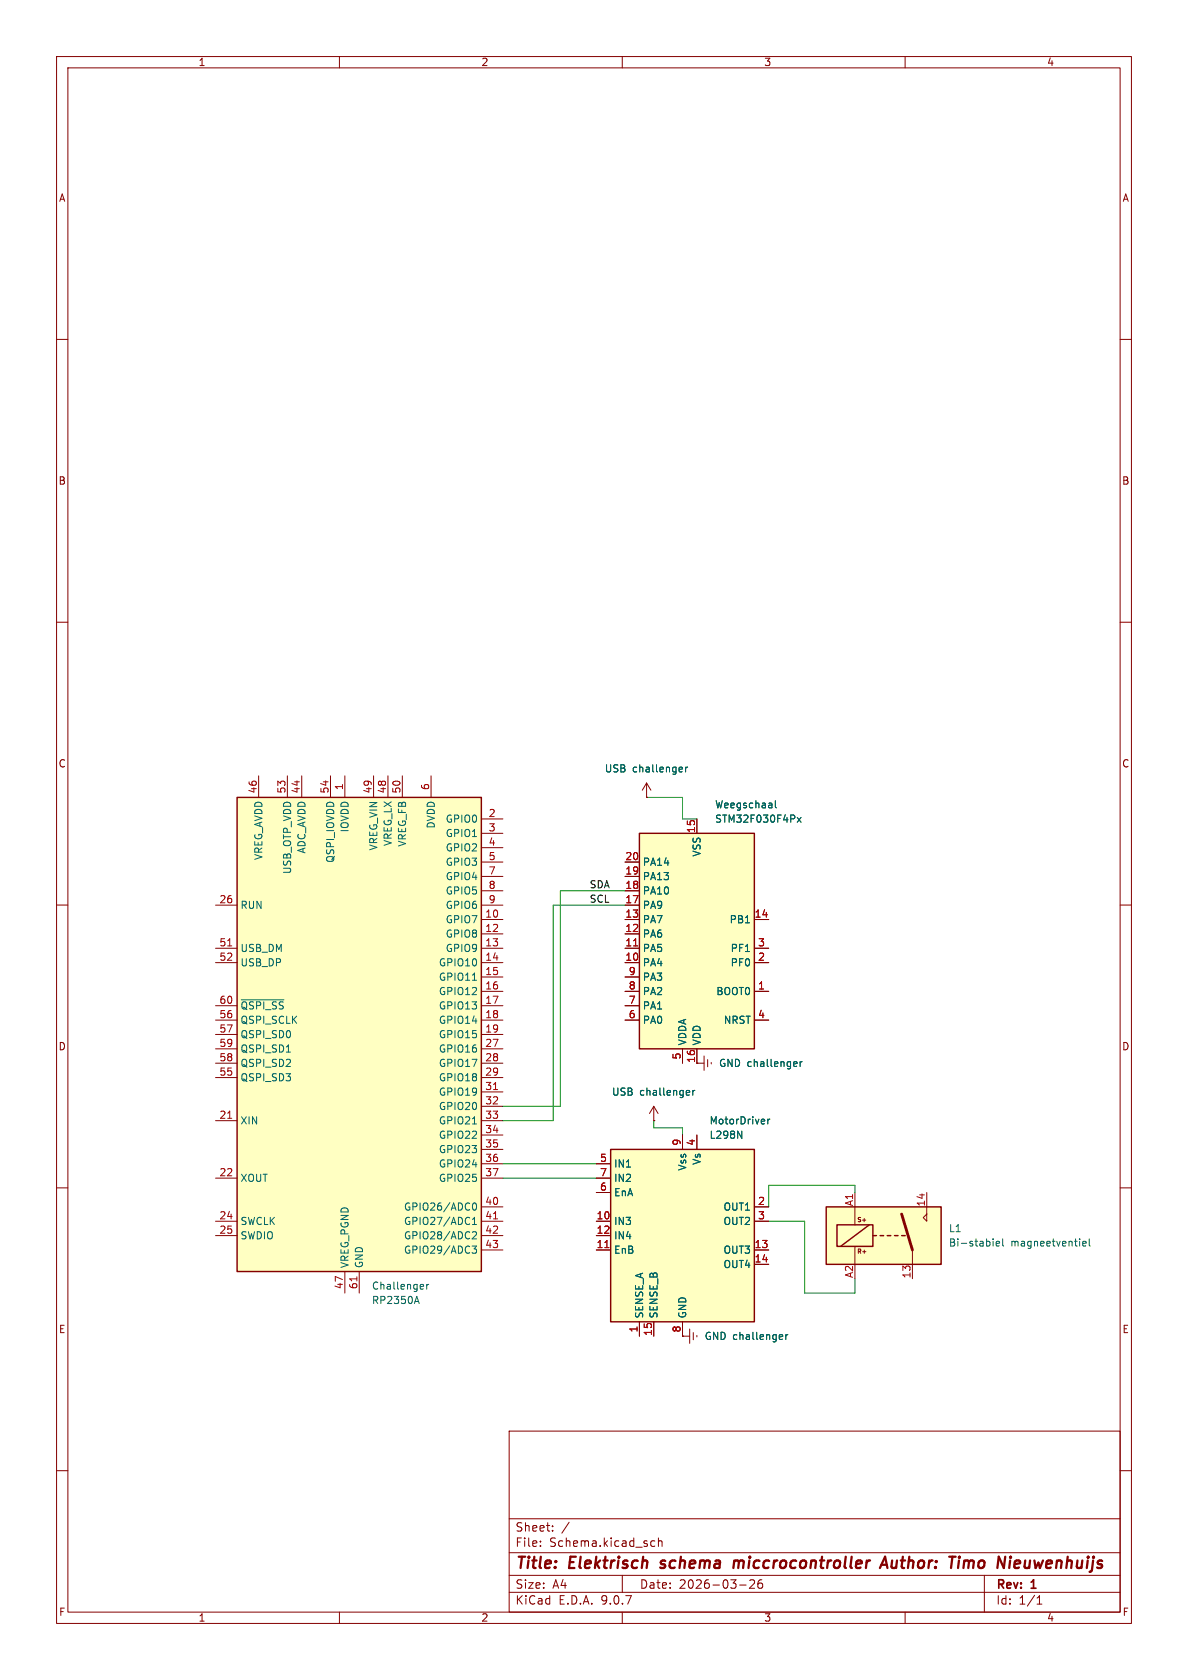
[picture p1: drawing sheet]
(kicad_sch
 (version 20250114)
 (generator "eeschema")
 (generator_version "9.0")
 (paper "A4" portrait)
 (title_block
  (title "Elektrisch schema miccrocontroller Author: Timo Nieuwenhuijs")
  (date "2026-03-26")
  (rev "1"))
 (lib_symbols
  (symbol "Driver_Motor:L298N" (exclude_from_sim no) (in_bom yes) (on_board yes)
   (property "Reference" "U" (at -10.16 16.51 0) (effects (font (size 1.27 1.27)) (justify right)))
   (property "Value" "L298N" (at 12.7 16.51 0) (effects (font (size 1.27 1.27)) (justify right)))
   (property "Footprint" "Package_TO_SOT_THT:TO-220-15_P2.54x5.08mm_StaggerOdd_Lead4.58mm_Vertical" (at 1.27 -16.51 0) (effects (font (size 1.27 1.27)) (justify left) (hide yes)))
   (property "Datasheet" "http://www.st.com/st-web-ui/static/active/en/resource/technical/document/datasheet/CD00000240.pdf" (at 3.81 6.35 0) (effects (font (size 1.27 1.27)) (hide yes)))
   (property "Description" "Dual full bridge motor driver, up to 46V, 4A, Multiwatt15-V" (at 0 0 0) (effects (font (size 1.27 1.27)) (hide yes)))
   (symbol "L298N_0_1"
    (rectangle (start -12.7 15.24) (end 12.7 -15.24) (stroke (width 0.254) (type default)) (fill (type background))))
   (symbol "L298N_1_1"
    (pin input line (at -15.24 12.7 0) (length 2.54) (name "IN1" (effects (font (size 1.27 1.27)))) (number "5" (effects (font (size 1.27 1.27)))))
    (pin input line (at -15.24 10.16 0) (length 2.54) (name "IN2" (effects (font (size 1.27 1.27)))) (number "7" (effects (font (size 1.27 1.27)))))
    (pin input line (at -15.24 7.62 0) (length 2.54) (name "EnA" (effects (font (size 1.27 1.27)))) (number "6" (effects (font (size 1.27 1.27)))))
    (pin input line (at -15.24 2.54 0) (length 2.54) (name "IN3" (effects (font (size 1.27 1.27)))) (number "10" (effects (font (size 1.27 1.27)))))
    (pin input line (at -15.24 0 0) (length 2.54) (name "IN4" (effects (font (size 1.27 1.27)))) (number "12" (effects (font (size 1.27 1.27)))))
    (pin input line (at -15.24 -2.54 0) (length 2.54) (name "EnB" (effects (font (size 1.27 1.27)))) (number "11" (effects (font (size 1.27 1.27)))))
    (pin input line (at -7.62 -17.78 90) (length 2.54) (name "SENSE_A" (effects (font (size 1.27 1.27)))) (number "1" (effects (font (size 1.27 1.27)))))
    (pin input line (at -5.08 -17.78 90) (length 2.54) (name "SENSE_B" (effects (font (size 1.27 1.27)))) (number "15" (effects (font (size 1.27 1.27)))))
    (pin power_in line (at 0 17.78 270) (length 2.54) (name "Vss" (effects (font (size 1.27 1.27)))) (number "9" (effects (font (size 1.27 1.27)))))
    (pin power_in line (at 0 -17.78 90) (length 2.54) (name "GND" (effects (font (size 1.27 1.27)))) (number "8" (effects (font (size 1.27 1.27)))))
    (pin power_in line (at 2.54 17.78 270) (length 2.54) (name "Vs" (effects (font (size 1.27 1.27)))) (number "4" (effects (font (size 1.27 1.27)))))
    (pin output line (at 15.24 5.08 180) (length 2.54) (name "OUT1" (effects (font (size 1.27 1.27)))) (number "2" (effects (font (size 1.27 1.27)))))
    (pin output line (at 15.24 2.54 180) (length 2.54) (name "OUT2" (effects (font (size 1.27 1.27)))) (number "3" (effects (font (size 1.27 1.27)))))
    (pin output line (at 15.24 -2.54 180) (length 2.54) (name "OUT3" (effects (font (size 1.27 1.27)))) (number "13" (effects (font (size 1.27 1.27)))))
    (pin output line (at 15.24 -5.08 180) (length 2.54) (name "OUT4" (effects (font (size 1.27 1.27)))) (number "14" (effects (font (size 1.27 1.27))))))
   (embedded_fonts no))
  (symbol "MCU_RaspberryPi:RP2350A" (exclude_from_sim no) (in_bom yes) (on_board yes)
   (property "Reference" "U" (at 17.526 47.244 0) (effects (font (size 1.27 1.27)) (justify left)))
   (property "Value" "RP2350A" (at 17.526 44.704 0) (effects (font (size 1.27 1.27)) (justify left)))
   (property "Footprint" "Package_DFN_QFN:QFN-60-1EP_7x7mm_P0.4mm_EP3.4x3.4mm" (at 0 0 0) (effects (font (size 1.27 1.27)) (hide yes)))
   (property "Datasheet" "https://datasheets.raspberrypi.com/rp2350/rp2350-datasheet.pdf" (at 0 0 0) (effects (font (size 1.27 1.27)) (hide yes)))
   (property "Description" "A microcontroller by Raspberry Pi, dual CPU architecture (ARM Cortex-M33 / RISC-V Hazard3), 150MHz, no flash, 520KB SRAM, 12 PIO state machines, VQFN-60" (at 0 0 0) (effects (font (size 1.27 1.27)) (hide yes)))
   (property private "KLC_S4.2_DVDD" "Not a standalone power converter; internal on-chip voltage regulator for digital core supply; DVDD is the digital core power supply, should be placed next to voltage regulator output." (at 0 -2.54 0) (show_name) (effects (font (size 1.27 1.27)) (hide yes)))
   (property private "KLC_S4.2_VREG_LX" "Should be placed next to DVDD." (at 0 -2.54 0) (show_name) (effects (font (size 1.27 1.27)) (hide yes)))
   (symbol "RP2350A_0_1"
    (rectangle (start -21.59 41.91) (end 21.59 -41.91) (stroke (width 0.254) (type default)) (fill (type background))))
   (symbol "RP2350A_1_0"
    (pin power_in line (at -17.78 45.72 270) (length 3.81) (name "VREG_AVDD" (effects (font (size 1.27 1.27)))) (number "46" (effects (font (size 1.27 1.27)))))
    (pin power_in line (at -12.7 45.72 270) (length 3.81) (name "USB_OTP_VDD" (effects (font (size 1.27 1.27)))) (number "53" (effects (font (size 1.27 1.27)))))
    (pin power_in line (at -5.08 45.72 270) (length 3.81) (name "QSPI_IOVDD" (effects (font (size 1.27 1.27)))) (number "54" (effects (font (size 1.27 1.27)))))
    (pin power_in line (at -2.54 -45.72 90) (length 3.81) (name "VREG_PGND" (effects (font (size 1.27 1.27)))) (number "47" (effects (font (size 1.27 1.27)))))
    (pin passive line (at 12.7 45.72 270) (length 3.81) (hide yes) (name "DVDD" (effects (font (size 1.27 1.27)))) (number "39" (effects (font (size 1.27 1.27)))))
    (pin power_in line (at 12.7 45.72 270) (length 3.81) (name "DVDD" (effects (font (size 1.27 1.27)))) (number "6" (effects (font (size 1.27 1.27))))))
   (symbol "RP2350A_1_1"
    (pin input line (at -25.4 22.86 0) (length 3.81) (name "RUN" (effects (font (size 1.27 1.27)))) (number "26" (effects (font (size 1.27 1.27)))))
    (pin bidirectional line (at -25.4 15.24 0) (length 3.81) (name "USB_DM" (effects (font (size 1.27 1.27)))) (number "51" (effects (font (size 1.27 1.27)))))
    (pin bidirectional line (at -25.4 12.7 0) (length 3.81) (name "USB_DP" (effects (font (size 1.27 1.27)))) (number "52" (effects (font (size 1.27 1.27)))))
    (pin output line (at -25.4 5.08 0) (length 3.81) (name "~{QSPI_SS}" (effects (font (size 1.27 1.27)))) (number "60" (effects (font (size 1.27 1.27)))))
    (pin output line (at -25.4 2.54 0) (length 3.81) (name "QSPI_SCLK" (effects (font (size 1.27 1.27)))) (number "56" (effects (font (size 1.27 1.27)))))
    (pin bidirectional line (at -25.4 0 0) (length 3.81) (name "QSPI_SD0" (effects (font (size 1.27 1.27)))) (number "57" (effects (font (size 1.27 1.27)))))
    (pin bidirectional line (at -25.4 -2.54 0) (length 3.81) (name "QSPI_SD1" (effects (font (size 1.27 1.27)))) (number "59" (effects (font (size 1.27 1.27)))))
    (pin bidirectional line (at -25.4 -5.08 0) (length 3.81) (name "QSPI_SD2" (effects (font (size 1.27 1.27)))) (number "58" (effects (font (size 1.27 1.27)))))
    (pin bidirectional line (at -25.4 -7.62 0) (length 3.81) (name "QSPI_SD3" (effects (font (size 1.27 1.27)))) (number "55" (effects (font (size 1.27 1.27)))))
    (pin input line (at -25.4 -15.24 0) (length 3.81) (name "XIN" (effects (font (size 1.27 1.27)))) (number "21" (effects (font (size 1.27 1.27)))))
    (pin output line (at -25.4 -25.4 0) (length 3.81) (name "XOUT" (effects (font (size 1.27 1.27)))) (number "22" (effects (font (size 1.27 1.27)))))
    (pin input line (at -25.4 -33.02 0) (length 3.81) (name "SWCLK" (effects (font (size 1.27 1.27)))) (number "24" (effects (font (size 1.27 1.27)))))
    (pin bidirectional line (at -25.4 -35.56 0) (length 3.81) (name "SWDIO" (effects (font (size 1.27 1.27)))) (number "25" (effects (font (size 1.27 1.27)))))
    (pin power_in line (at -10.16 45.72 270) (length 3.81) (name "ADC_AVDD" (effects (font (size 1.27 1.27)))) (number "44" (effects (font (size 1.27 1.27)))))
    (pin power_in line (at -2.54 45.72 270) (length 3.81) (name "IOVDD" (effects (font (size 1.27 1.27)))) (number "1" (effects (font (size 1.27 1.27)))))
    (pin passive line (at -2.54 45.72 270) (length 3.81) (hide yes) (name "IOVDD" (effects (font (size 1.27 1.27)))) (number "11" (effects (font (size 1.27 1.27)))))
    (pin passive line (at -2.54 45.72 270) (length 3.81) (hide yes) (name "IOVDD" (effects (font (size 1.27 1.27)))) (number "20" (effects (font (size 1.27 1.27)))))
    (pin passive line (at -2.54 45.72 270) (length 3.81) (hide yes) (name "IOVDD" (effects (font (size 1.27 1.27)))) (number "30" (effects (font (size 1.27 1.27)))))
    (pin passive line (at -2.54 45.72 270) (length 3.81) (hide yes) (name "IOVDD" (effects (font (size 1.27 1.27)))) (number "38" (effects (font (size 1.27 1.27)))))
    (pin passive line (at -2.54 45.72 270) (length 3.81) (hide yes) (name "IOVDD" (effects (font (size 1.27 1.27)))) (number "45" (effects (font (size 1.27 1.27)))))
    (pin power_in line (at 0 -45.72 90) (length 3.81) (name "GND" (effects (font (size 1.27 1.27)))) (number "61" (effects (font (size 1.27 1.27)))))
    (pin power_in line (at 2.54 45.72 270) (length 3.81) (name "VREG_VIN" (effects (font (size 1.27 1.27)))) (number "49" (effects (font (size 1.27 1.27)))))
    (pin power_out line (at 5.08 45.72 270) (length 3.81) (name "VREG_LX" (effects (font (size 1.27 1.27)))) (number "48" (effects (font (size 1.27 1.27)))))
    (pin passive line (at 7.62 45.72 270) (length 3.81) (name "VREG_FB" (effects (font (size 1.27 1.27)))) (number "50" (effects (font (size 1.27 1.27)))))
    (pin passive line (at 12.7 45.72 270) (length 3.81) (hide yes) (name "DVDD" (effects (font (size 1.27 1.27)))) (number "23" (effects (font (size 1.27 1.27)))))
    (pin bidirectional line (at 25.4 38.1 180) (length 3.81) (name "GPIO0" (effects (font (size 1.27 1.27)))) (number "2" (effects (font (size 1.27 1.27)))))
    (pin bidirectional line (at 25.4 35.56 180) (length 3.81) (name "GPIO1" (effects (font (size 1.27 1.27)))) (number "3" (effects (font (size 1.27 1.27)))))
    (pin bidirectional line (at 25.4 33.02 180) (length 3.81) (name "GPIO2" (effects (font (size 1.27 1.27)))) (number "4" (effects (font (size 1.27 1.27)))))
    (pin bidirectional line (at 25.4 30.48 180) (length 3.81) (name "GPIO3" (effects (font (size 1.27 1.27)))) (number "5" (effects (font (size 1.27 1.27)))))
    (pin bidirectional line (at 25.4 27.94 180) (length 3.81) (name "GPIO4" (effects (font (size 1.27 1.27)))) (number "7" (effects (font (size 1.27 1.27)))))
    (pin bidirectional line (at 25.4 25.4 180) (length 3.81) (name "GPIO5" (effects (font (size 1.27 1.27)))) (number "8" (effects (font (size 1.27 1.27)))))
    (pin bidirectional line (at 25.4 22.86 180) (length 3.81) (name "GPIO6" (effects (font (size 1.27 1.27)))) (number "9" (effects (font (size 1.27 1.27)))))
    (pin bidirectional line (at 25.4 20.32 180) (length 3.81) (name "GPIO7" (effects (font (size 1.27 1.27)))) (number "10" (effects (font (size 1.27 1.27)))))
    (pin bidirectional line (at 25.4 17.78 180) (length 3.81) (name "GPIO8" (effects (font (size 1.27 1.27)))) (number "12" (effects (font (size 1.27 1.27)))))
    (pin bidirectional line (at 25.4 15.24 180) (length 3.81) (name "GPIO9" (effects (font (size 1.27 1.27)))) (number "13" (effects (font (size 1.27 1.27)))))
    (pin bidirectional line (at 25.4 12.7 180) (length 3.81) (name "GPIO10" (effects (font (size 1.27 1.27)))) (number "14" (effects (font (size 1.27 1.27)))))
    (pin bidirectional line (at 25.4 10.16 180) (length 3.81) (name "GPIO11" (effects (font (size 1.27 1.27)))) (number "15" (effects (font (size 1.27 1.27)))))
    (pin bidirectional line (at 25.4 7.62 180) (length 3.81) (name "GPIO12" (effects (font (size 1.27 1.27)))) (number "16" (effects (font (size 1.27 1.27)))))
    (pin bidirectional line (at 25.4 5.08 180) (length 3.81) (name "GPIO13" (effects (font (size 1.27 1.27)))) (number "17" (effects (font (size 1.27 1.27)))))
    (pin bidirectional line (at 25.4 2.54 180) (length 3.81) (name "GPIO14" (effects (font (size 1.27 1.27)))) (number "18" (effects (font (size 1.27 1.27)))))
    (pin bidirectional line (at 25.4 0 180) (length 3.81) (name "GPIO15" (effects (font (size 1.27 1.27)))) (number "19" (effects (font (size 1.27 1.27)))))
    (pin bidirectional line (at 25.4 -2.54 180) (length 3.81) (name "GPIO16" (effects (font (size 1.27 1.27)))) (number "27" (effects (font (size 1.27 1.27)))))
    (pin bidirectional line (at 25.4 -5.08 180) (length 3.81) (name "GPIO17" (effects (font (size 1.27 1.27)))) (number "28" (effects (font (size 1.27 1.27)))))
    (pin bidirectional line (at 25.4 -7.62 180) (length 3.81) (name "GPIO18" (effects (font (size 1.27 1.27)))) (number "29" (effects (font (size 1.27 1.27)))))
    (pin bidirectional line (at 25.4 -10.16 180) (length 3.81) (name "GPIO19" (effects (font (size 1.27 1.27)))) (number "31" (effects (font (size 1.27 1.27)))))
    (pin bidirectional line (at 25.4 -12.7 180) (length 3.81) (name "GPIO20" (effects (font (size 1.27 1.27)))) (number "32" (effects (font (size 1.27 1.27)))))
    (pin bidirectional line (at 25.4 -15.24 180) (length 3.81) (name "GPIO21" (effects (font (size 1.27 1.27)))) (number "33" (effects (font (size 1.27 1.27)))))
    (pin bidirectional line (at 25.4 -17.78 180) (length 3.81) (name "GPIO22" (effects (font (size 1.27 1.27)))) (number "34" (effects (font (size 1.27 1.27)))))
    (pin bidirectional line (at 25.4 -20.32 180) (length 3.81) (name "GPIO23" (effects (font (size 1.27 1.27)))) (number "35" (effects (font (size 1.27 1.27)))))
    (pin bidirectional line (at 25.4 -22.86 180) (length 3.81) (name "GPIO24" (effects (font (size 1.27 1.27)))) (number "36" (effects (font (size 1.27 1.27)))))
    (pin bidirectional line (at 25.4 -25.4 180) (length 3.81) (name "GPIO25" (effects (font (size 1.27 1.27)))) (number "37" (effects (font (size 1.27 1.27)))))
    (pin bidirectional line (at 25.4 -30.48 180) (length 3.81) (name "GPIO26/ADC0" (effects (font (size 1.27 1.27)))) (number "40" (effects (font (size 1.27 1.27)))))
    (pin bidirectional line (at 25.4 -33.02 180) (length 3.81) (name "GPIO27/ADC1" (effects (font (size 1.27 1.27)))) (number "41" (effects (font (size 1.27 1.27)))))
    (pin bidirectional line (at 25.4 -35.56 180) (length 3.81) (name "GPIO28/ADC2" (effects (font (size 1.27 1.27)))) (number "42" (effects (font (size 1.27 1.27)))))
    (pin bidirectional line (at 25.4 -38.1 180) (length 3.81) (name "GPIO29/ADC3" (effects (font (size 1.27 1.27)))) (number "43" (effects (font (size 1.27 1.27))))))
   (embedded_fonts no))
  (symbol "MCU_ST_STM32F0:STM32F030F4Px" (exclude_from_sim no) (in_bom yes) (on_board yes)
   (property "Reference" "U" (at -10.16 21.59 0) (effects (font (size 1.27 1.27)) (justify left)))
   (property "Value" "STM32F030F4Px" (at 5.08 21.59 0) (effects (font (size 1.27 1.27)) (justify left)))
   (property "Footprint" "Package_SO:TSSOP-20_4.4x6.5mm_P0.65mm" (at -10.16 -17.78 0) (effects (font (size 1.27 1.27)) (justify right) (hide yes)))
   (property "Datasheet" "https://www.st.com/resource/en/datasheet/stm32f030f4.pdf" (at 0 0 0) (effects (font (size 1.27 1.27)) (hide yes)))
   (property "Description" "STMicroelectronics Arm Cortex-M0 MCU, 16KB flash, 4KB RAM, 48 MHz, 2.4-3.6V, 15 GPIO, TSSOP20" (at 0 0 0) (effects (font (size 1.27 1.27)) (hide yes)))
   (symbol "STM32F030F4Px_0_1"
    (rectangle (start -10.16 -17.78) (end 10.16 20.32) (stroke (width 0.254) (type default)) (fill (type background))))
   (symbol "STM32F030F4Px_1_1"
    (pin input line (at -12.7 15.24 0) (length 2.54) (name "NRST" (effects (font (size 1.27 1.27)))) (number "4" (effects (font (size 1.27 1.27)))))
    (pin input line (at -12.7 10.16 0) (length 2.54) (name "BOOT0" (effects (font (size 1.27 1.27)))) (number "1" (effects (font (size 1.27 1.27)))))
    (pin bidirectional line (at -12.7 5.08 0) (length 2.54) (name "PF0" (effects (font (size 1.27 1.27)))) (number "2" (effects (font (size 1.27 1.27))))
    (alternate "RCC_OSC_IN" bidirectional line))
    (pin bidirectional line (at -12.7 2.54 0) (length 2.54) (name "PF1" (effects (font (size 1.27 1.27)))) (number "3" (effects (font (size 1.27 1.27))))
    (alternate "RCC_OSC_OUT" bidirectional line))
    (pin bidirectional line (at -12.7 -2.54 0) (length 2.54) (name "PB1" (effects (font (size 1.27 1.27)))) (number "14" (effects (font (size 1.27 1.27))))
    (alternate "ADC_IN9" bidirectional line)
    (alternate "TIM14_CH1" bidirectional line)
    (alternate "TIM1_CH3N" bidirectional line)
    (alternate "TIM3_CH4" bidirectional line))
    (pin power_in line (at 0 22.86 270) (length 2.54) (name "VDD" (effects (font (size 1.27 1.27)))) (number "16" (effects (font (size 1.27 1.27)))))
    (pin power_in line (at 0 -20.32 90) (length 2.54) (name "VSS" (effects (font (size 1.27 1.27)))) (number "15" (effects (font (size 1.27 1.27)))))
    (pin power_in line (at 2.54 22.86 270) (length 2.54) (name "VDDA" (effects (font (size 1.27 1.27)))) (number "5" (effects (font (size 1.27 1.27)))))
    (pin bidirectional line (at 12.7 15.24 180) (length 2.54) (name "PA0" (effects (font (size 1.27 1.27)))) (number "6" (effects (font (size 1.27 1.27))))
    (alternate "ADC_IN0" bidirectional line)
    (alternate "RTC_TAMP2" bidirectional line)
    (alternate "SYS_WKUP1" bidirectional line)
    (alternate "USART1_CTS" bidirectional line))
    (pin bidirectional line (at 12.7 12.7 180) (length 2.54) (name "PA1" (effects (font (size 1.27 1.27)))) (number "7" (effects (font (size 1.27 1.27))))
    (alternate "ADC_IN1" bidirectional line)
    (alternate "USART1_DE" bidirectional line)
    (alternate "USART1_RTS" bidirectional line))
    (pin bidirectional line (at 12.7 10.16 180) (length 2.54) (name "PA2" (effects (font (size 1.27 1.27)))) (number "8" (effects (font (size 1.27 1.27))))
    (alternate "ADC_IN2" bidirectional line)
    (alternate "USART1_TX" bidirectional line))
    (pin bidirectional line (at 12.7 7.62 180) (length 2.54) (name "PA3" (effects (font (size 1.27 1.27)))) (number "9" (effects (font (size 1.27 1.27))))
    (alternate "ADC_IN3" bidirectional line)
    (alternate "USART1_RX" bidirectional line))
    (pin bidirectional line (at 12.7 5.08 180) (length 2.54) (name "PA4" (effects (font (size 1.27 1.27)))) (number "10" (effects (font (size 1.27 1.27))))
    (alternate "ADC_IN4" bidirectional line)
    (alternate "SPI1_NSS" bidirectional line)
    (alternate "TIM14_CH1" bidirectional line)
    (alternate "USART1_CK" bidirectional line))
    (pin bidirectional line (at 12.7 2.54 180) (length 2.54) (name "PA5" (effects (font (size 1.27 1.27)))) (number "11" (effects (font (size 1.27 1.27))))
    (alternate "ADC_IN5" bidirectional line)
    (alternate "SPI1_SCK" bidirectional line))
    (pin bidirectional line (at 12.7 0 180) (length 2.54) (name "PA6" (effects (font (size 1.27 1.27)))) (number "12" (effects (font (size 1.27 1.27))))
    (alternate "ADC_IN6" bidirectional line)
    (alternate "SPI1_MISO" bidirectional line)
    (alternate "TIM16_CH1" bidirectional line)
    (alternate "TIM1_BKIN" bidirectional line)
    (alternate "TIM3_CH1" bidirectional line))
    (pin bidirectional line (at 12.7 -2.54 180) (length 2.54) (name "PA7" (effects (font (size 1.27 1.27)))) (number "13" (effects (font (size 1.27 1.27))))
    (alternate "ADC_IN7" bidirectional line)
    (alternate "SPI1_MOSI" bidirectional line)
    (alternate "TIM14_CH1" bidirectional line)
    (alternate "TIM17_CH1" bidirectional line)
    (alternate "TIM1_CH1N" bidirectional line)
    (alternate "TIM3_CH2" bidirectional line))
    (pin bidirectional line (at 12.7 -5.08 180) (length 2.54) (name "PA9" (effects (font (size 1.27 1.27)))) (number "17" (effects (font (size 1.27 1.27))))
    (alternate "I2C1_SCL" bidirectional line)
    (alternate "TIM1_CH2" bidirectional line)
    (alternate "USART1_TX" bidirectional line))
    (pin bidirectional line (at 12.7 -7.62 180) (length 2.54) (name "PA10" (effects (font (size 1.27 1.27)))) (number "18" (effects (font (size 1.27 1.27))))
    (alternate "I2C1_SDA" bidirectional line)
    (alternate "TIM17_BKIN" bidirectional line)
    (alternate "TIM1_CH3" bidirectional line)
    (alternate "USART1_RX" bidirectional line))
    (pin bidirectional line (at 12.7 -10.16 180) (length 2.54) (name "PA13" (effects (font (size 1.27 1.27)))) (number "19" (effects (font (size 1.27 1.27))))
    (alternate "IR_OUT" bidirectional line)
    (alternate "SYS_SWDIO" bidirectional line))
    (pin bidirectional line (at 12.7 -12.7 180) (length 2.54) (name "PA14" (effects (font (size 1.27 1.27)))) (number "20" (effects (font (size 1.27 1.27))))
    (alternate "SYS_SWCLK" bidirectional line)
    (alternate "USART1_TX" bidirectional line)))
   (embedded_fonts no))
  (symbol "Relay:Relay_SPST_Latching_1coil" (exclude_from_sim no) (in_bom yes) (on_board yes)
   (property "Reference" "K" (at 12.065 3.81 0) (effects (font (size 1.27 1.27))))
   (property "Value" "Relay_SPST_Latching_1coil" (at 11.43 1.27 0) (effects (font (size 1.27 1.27)) (justify left)))
   (property "Footprint" "" (at 33.655 -1.27 0) (effects (font (size 1.27 1.27)) (hide yes)))
   (property "Datasheet" "~" (at 0 0 0) (effects (font (size 1.27 1.27)) (justify left) (hide yes)))
   (property "Description" "Relay SPST, bistable, single-coil, EN50005" (at 0 0 0) (effects (font (size 1.27 1.27)) (hide yes)))
   (symbol "Relay_SPST_Latching_1coil_1_1"
    (rectangle (start -10.16 5.08) (end 10.16 -5.08) (stroke (width 0.254) (type default)) (fill (type background)))
    (rectangle (start -8.255 1.905) (end -1.905 -1.905) (stroke (width 0.254) (type default)) (fill (type none)))
    (polyline (pts (xy -7.62 -1.905) (xy -2.54 1.905)) (stroke (width 0.254) (type default)) (fill (type none)))
    (polyline (pts (xy -5.08 5.08) (xy -5.08 1.905)) (stroke (width 0) (type default)) (fill (type none)))
    (polyline (pts (xy -5.08 -5.08) (xy -5.08 -1.905)) (stroke (width 0) (type default)) (fill (type none)))
    (polyline (pts (xy -1.905 0) (xy -1.27 0)) (stroke (width 0.254) (type default)) (fill (type none)))
    (polyline (pts (xy -0.635 0) (xy 0 0)) (stroke (width 0.254) (type default)) (fill (type none)))
    (polyline (pts (xy 0.635 0) (xy 1.27 0)) (stroke (width 0.254) (type default)) (fill (type none)))
    (polyline (pts (xy 1.905 0) (xy 2.54 0)) (stroke (width 0.254) (type default)) (fill (type none)))
    (polyline (pts (xy 3.175 0) (xy 3.81 0)) (stroke (width 0.254) (type default)) (fill (type none)))
    (polyline (pts (xy 5.08 -2.54) (xy 3.175 3.81)) (stroke (width 0.508) (type default)) (fill (type none)))
    (polyline (pts (xy 5.08 -2.54) (xy 5.08 -5.08)) (stroke (width 0) (type default)) (fill (type none)))
    (polyline (pts (xy 7.62 3.81) (xy 7.62 5.08)) (stroke (width 0) (type default)) (fill (type none)))
    (polyline (pts (xy 7.62 3.81) (xy 7.62 2.54) (xy 6.985 3.175) (xy 7.62 3.81)) (stroke (width 0) (type default)) (fill (type none)))
    (text "S+" (at -3.81 2.794 0) (effects (font (size 0.762 0.762))))
    (text "R+" (at -3.81 -2.794 0) (effects (font (size 0.762 0.762))))
    (pin passive line (at -5.08 7.62 270) (length 2.54) (name "~" (effects (font (size 1.27 1.27)))) (number "A1" (effects (font (size 1.27 1.27)))))
    (pin passive line (at -5.08 -7.62 90) (length 2.54) (name "~" (effects (font (size 1.27 1.27)))) (number "A2" (effects (font (size 1.27 1.27)))))
    (pin passive line (at 5.08 -7.62 90) (length 2.54) (name "~" (effects (font (size 1.27 1.27)))) (number "13" (effects (font (size 1.27 1.27)))))
    (pin passive line (at 7.62 7.62 270) (length 2.54) (name "~" (effects (font (size 1.27 1.27)))) (number "14" (effects (font (size 1.27 1.27))))))
   (embedded_fonts no))
  (symbol "power:+5V"
   (power)
   (pin_numbers (hide yes))
   (pin_names
    (offset 0) (hide yes)) (exclude_from_sim no) (in_bom yes) (on_board yes)
   (property "Reference" "#PWR" (at 0 -3.81 0) (effects (font (size 1.27 1.27)) (hide yes)))
   (property "Value" "+5V" (at 0 3.556 0) (effects (font (size 1.27 1.27))))
   (property "Footprint" "" (at 0 0 0) (effects (font (size 1.27 1.27)) (hide yes)))
   (property "Datasheet" "" (at 0 0 0) (effects (font (size 1.27 1.27)) (hide yes)))
   (property "Description" "Power symbol creates a global label with name \"+5V\"" (at 0 0 0) (effects (font (size 1.27 1.27)) (hide yes)))
   (symbol "+5V_0_1"
    (polyline (pts (xy -0.762 1.27) (xy 0 2.54)) (stroke (width 0) (type default)) (fill (type none)))
    (polyline (pts (xy 0 2.54) (xy 0.762 1.27)) (stroke (width 0) (type default)) (fill (type none)))
    (polyline (pts (xy 0 0) (xy 0 2.54)) (stroke (width 0) (type default)) (fill (type none))))
   (symbol "+5V_1_1"
    (pin power_in line (at 0 0 90) (length 0) (name "~" (effects (font (size 1.27 1.27)))) (number "1" (effects (font (size 1.27 1.27))))))
   (embedded_fonts no))
  (symbol "power:Earth"
   (power)
   (pin_numbers (hide yes))
   (pin_names
    (offset 0) (hide yes)) (exclude_from_sim no) (in_bom yes) (on_board yes)
   (property "Reference" "#PWR" (at 0 -6.35 0) (effects (font (size 1.27 1.27)) (hide yes)))
   (property "Value" "Earth" (at 0 -3.81 0) (effects (font (size 1.27 1.27))))
   (property "Footprint" "" (at 0 0 0) (effects (font (size 1.27 1.27)) (hide yes)))
   (property "Datasheet" "~" (at 0 0 0) (effects (font (size 1.27 1.27)) (hide yes)))
   (property "Description" "Power symbol creates a global label with name \"Earth\"" (at 0 0 0) (effects (font (size 1.27 1.27)) (hide yes)))
   (symbol "Earth_0_1"
    (polyline (pts (xy -0.635 -1.905) (xy 0.635 -1.905)) (stroke (width 0) (type default)) (fill (type none)))
    (polyline (pts (xy -0.127 -2.54) (xy 0.127 -2.54)) (stroke (width 0) (type default)) (fill (type none)))
    (polyline (pts (xy 0 -1.27) (xy 0 0)) (stroke (width 0) (type default)) (fill (type none)))
    (polyline (pts (xy 1.27 -1.27) (xy -1.27 -1.27)) (stroke (width 0) (type default)) (fill (type none))))
   (symbol "Earth_1_1"
    (pin power_in line (at 0 0 270) (length 0) (name "~" (effects (font (size 1.27 1.27)))) (number "1" (effects (font (size 1.27 1.27))))))
   (embedded_fonts no)))
 (wire
  (pts (xy 115.57 199.39) (xy 120.65 199.39))
  (stroke (width 0) (type default)))
 (wire
  (pts (xy 99.06 157.48) (xy 99.06 195.58))
  (stroke (width 0) (type default)))
 (wire
  (pts (xy 151.13 228.6) (xy 151.13 226.06))
  (stroke (width 0) (type default)))
 (wire
  (pts (xy 151.13 209.55) (xy 151.13 210.82))
  (stroke (width 0) (type default)))
 (wire
  (pts (xy 120.65 140.97) (xy 120.65 144.78))
  (stroke (width 0) (type default)))
 (wire
  (pts (xy 110.49 160.02) (xy 97.79 160.02))
  (stroke (width 0) (type default)))
 (wire
  (pts (xy 142.24 228.6) (xy 151.13 228.6))
  (stroke (width 0) (type default)))
 (wire
  (pts (xy 114.3 140.97) (xy 120.65 140.97))
  (stroke (width 0) (type default)))
 (wire
  (pts (xy 120.65 199.39) (xy 120.65 200.66))
  (stroke (width 0) (type default)))
 (wire
  (pts (xy 88.9 205.74) (xy 105.41 205.74))
  (stroke (width 0) (type default)))
 (wire
  (pts (xy 99.06 157.48) (xy 110.49 157.48))
  (stroke (width 0) (type default)))
 (wire
  (pts (xy 88.9 195.58) (xy 99.06 195.58))
  (stroke (width 0) (type default)))
 (wire
  (pts (xy 135.89 213.36) (xy 135.89 209.55))
  (stroke (width 0) (type default)))
 (wire
  (pts (xy 97.79 160.02) (xy 97.79 198.12))
  (stroke (width 0) (type default)))
 (wire
  (pts (xy 97.79 198.12) (xy 88.9 198.12))
  (stroke (width 0) (type default)))
 (wire
  (pts (xy 135.89 209.55) (xy 151.13 209.55))
  (stroke (width 0) (type default)))
 (wire
  (pts (xy 142.24 215.9) (xy 142.24 228.6))
  (stroke (width 0) (type default)))
 (wire
  (pts (xy 88.9 208.28) (xy 105.41 208.28))
  (stroke (width 0) (type default)))
 (wire
  (pts (xy 115.57 198.12) (xy 115.57 199.39))
  (stroke (width 0) (type default)))
 (wire
  (pts (xy 120.65 144.78) (xy 123.19 144.78))
  (stroke (width 0) (type default)))
 (wire
  (pts (xy 135.89 215.9) (xy 142.24 215.9))
  (stroke (width 0) (type default)))
 (label "SDA"
  (at 104.14 157.48 0)
  (effects (font (size 1.27 1.27)) (justify left bottom)))
 (label "SCL"
  (at 104.14 160.02 0)
  (effects (font (size 1.27 1.27)) (justify left bottom)))
 (symbol
  (lib_id "MCU_RaspberryPi:RP2350A")
  (at 63.5 182.88 0)
  (unit 1)
  (exclude_from_sim no)
  (in_bom yes)
  (on_board yes)
  (dnp no)
  (fields_autoplaced yes)
  (property "Reference" "Challenger" (at 65.6433 227.33 0) (effects (font (size 1.27 1.27)) (justify left)))
  (property "Value" "RP2350A" (at 65.6433 229.87 0) (effects (font (size 1.27 1.27)) (justify left)))
  (property "Footprint" "Package_DFN_QFN:QFN-60-1EP_7x7mm_P0.4mm_EP3.4x3.4mm" (at 63.5 182.88 0) (effects (font (size 1.27 1.27)) (hide yes)))
  (property "Datasheet" "https://datasheets.raspberrypi.com/rp2350/rp2350-datasheet.pdf" (at 63.5 182.88 0) (effects (font (size 1.27 1.27)) (hide yes)))
  (property "Description" "A microcontroller by Raspberry Pi, dual CPU architecture (ARM Cortex-M33 / RISC-V Hazard3), 150MHz, no flash, 520KB SRAM, 12 PIO state machines, VQFN-60" (at 63.5 182.88 0) (effects (font (size 1.27 1.27)) (hide yes)))
  (property private "KLC_S4.2_DVDD" "Not a standalone power converter; internal on-chip voltage regulator for digital core supply; DVDD is the digital core power supply, should be placed next to voltage regulator output." (at 63.5 185.42 0) (show_name yes) (effects (font (size 1.27 1.27)) (hide yes)))
  (property private "KLC_S4.2_VREG_LX" "Should be placed next to DVDD." (at 63.5 185.42 0) (show_name yes) (effects (font (size 1.27 1.27)) (hide yes)))
  (pin "46")
  (pin "60")
  (pin "25")
  (pin "47")
  (pin "51")
  (pin "56")
  (pin "57")
  (pin "55")
  (pin "52")
  (pin "24")
  (pin "2")
  (pin "54")
  (pin "39")
  (pin "58")
  (pin "6")
  (pin "26")
  (pin "53")
  (pin "59")
  (pin "21")
  (pin "22")
  (pin "44")
  (pin "1")
  (pin "11")
  (pin "20")
  (pin "30")
  (pin "45")
  (pin "61")
  (pin "49")
  (pin "38")
  (pin "48")
  (pin "50")
  (pin "23")
  (pin "15")
  (pin "36")
  (pin "27")
  (pin "12")
  (pin "8")
  (pin "17")
  (pin "16")
  (pin "19")
  (pin "3")
  (pin "5")
  (pin "7")
  (pin "29")
  (pin "32")
  (pin "4")
  (pin "33")
  (pin "31")
  (pin "9")
  (pin "14")
  (pin "13")
  (pin "18")
  (pin "34")
  (pin "10")
  (pin "28")
  (pin "35")
  (pin "41")
  (pin "43")
  (pin "37")
  (pin "40")
  (pin "42"))
 (symbol
  (lib_id "Relay:Relay_SPST_Latching_1coil")
  (at 156.21 218.44 0)
  (unit 1)
  (exclude_from_sim no)
  (in_bom yes)
  (on_board yes)
  (dnp no)
  (fields_autoplaced yes)
  (property "Reference" "L1" (at 167.64 217.1699 0) (effects (font (size 1.27 1.27)) (justify left)))
  (property "Value" "Bi-stabiel magneetventiel" (at 167.64 219.7099 0) (effects (font (size 1.27 1.27)) (justify left)))
  (property "Footprint" "" (at 189.865 219.71 0) (effects (font (size 1.27 1.27)) (hide yes)))
  (property "Datasheet" "~" (at 156.21 218.44 0) (effects (font (size 1.27 1.27)) (justify left) (hide yes)))
  (property "Description" "Relay SPST, bistable, single-coil, EN50005" (at 156.21 218.44 0) (effects (font (size 1.27 1.27)) (hide yes)))
  (pin "A2")
  (pin "A1")
  (pin "14")
  (pin "13"))
 (symbol
  (lib_id "power:+5V")
  (at 115.57 198.12 0)
  (unit 1)
  (exclude_from_sim no)
  (in_bom yes)
  (on_board yes)
  (dnp no)
  (fields_autoplaced yes)
  (property "Reference" "#PWR02" (at 115.57 201.93 0) (effects (font (size 1.27 1.27)) (hide yes)))
  (property "Value" "USB challenger" (at 115.57 193.04 0) (effects (font (size 1.27 1.27))))
  (property "Footprint" "" (at 115.57 198.12 0) (effects (font (size 1.27 1.27)) (hide yes)))
  (property "Datasheet" "" (at 115.57 198.12 0) (effects (font (size 1.27 1.27)) (hide yes)))
  (property "Description" "Power symbol creates a global label with name \"+5V\"" (at 115.57 198.12 0) (effects (font (size 1.27 1.27)) (hide yes)))
  (pin "1"))
 (symbol
  (lib_id "power:+5V")
  (at 114.3 140.97 0)
  (unit 1)
  (exclude_from_sim no)
  (in_bom yes)
  (on_board yes)
  (dnp no)
  (fields_autoplaced yes)
  (property "Reference" "#PWR01" (at 114.3 144.78 0) (effects (font (size 1.27 1.27)) (hide yes)))
  (property "Value" "USB challenger" (at 114.3 135.89 0) (effects (font (size 1.27 1.27))))
  (property "Footprint" "" (at 114.3 140.97 0) (effects (font (size 1.27 1.27)) (hide yes)))
  (property "Datasheet" "" (at 114.3 140.97 0) (effects (font (size 1.27 1.27)) (hide yes)))
  (property "Description" "Power symbol creates a global label with name \"+5V\"" (at 114.3 140.97 0) (effects (font (size 1.27 1.27)) (hide yes)))
  (pin "1"))
 (symbol
  (lib_id "Driver_Motor:L298N")
  (at 120.65 218.44 0)
  (unit 1)
  (exclude_from_sim no)
  (in_bom yes)
  (on_board yes)
  (dnp no)
  (fields_autoplaced yes)
  (property "Reference" "MotorDriver" (at 125.3333 198.12 0) (effects (font (size 1.27 1.27)) (justify left)))
  (property "Value" "L298N" (at 125.3333 200.66 0) (effects (font (size 1.27 1.27)) (justify left)))
  (property "Footprint" "Package_TO_SOT_THT:TO-220-15_P2.54x5.08mm_StaggerOdd_Lead4.58mm_Vertical" (at 121.92 234.95 0) (effects (font (size 1.27 1.27)) (justify left) (hide yes)))
  (property "Datasheet" "http://www.st.com/st-web-ui/static/active/en/resource/technical/document/datasheet/CD00000240.pdf" (at 124.46 212.09 0) (effects (font (size 1.27 1.27)) (hide yes)))
  (property "Description" "Dual full bridge motor driver, up to 46V, 4A, Multiwatt15-V" (at 120.65 218.44 0) (effects (font (size 1.27 1.27)) (hide yes)))
  (pin "5")
  (pin "1")
  (pin "8")
  (pin "10")
  (pin "2")
  (pin "3")
  (pin "13")
  (pin "7")
  (pin "6")
  (pin "12")
  (pin "11")
  (pin "15")
  (pin "9")
  (pin "4")
  (pin "14"))
 (symbol
  (lib_id "power:Earth")
  (at 120.65 236.22 90)
  (unit 1)
  (exclude_from_sim no)
  (in_bom yes)
  (on_board yes)
  (dnp no)
  (fields_autoplaced yes)
  (property "Reference" "#PWR04" (at 127 236.22 0) (effects (font (size 1.27 1.27)) (hide yes)))
  (property "Value" "GND challenger" (at 124.46 236.2199 90) (effects (font (size 1.27 1.27)) (justify right)))
  (property "Footprint" "" (at 120.65 236.22 0) (effects (font (size 1.27 1.27)) (hide yes)))
  (property "Datasheet" "~" (at 120.65 236.22 0) (effects (font (size 1.27 1.27)) (hide yes)))
  (property "Description" "Power symbol creates a global label with name \"Earth\"" (at 120.65 236.22 0) (effects (font (size 1.27 1.27)) (hide yes)))
  (pin "1"))
 (symbol
  (lib_id "MCU_ST_STM32F0:STM32F030F4Px")
  (at 123.19 165.1 180)
  (unit 1)
  (exclude_from_sim no)
  (in_bom yes)
  (on_board yes)
  (dnp no)
  (fields_autoplaced yes)
  (property "Reference" "Weegschaal" (at 126.3081 142.24 0) (effects (font (size 1.27 1.27)) (justify right)))
  (property "Value" "STM32F030F4Px" (at 126.3081 144.78 0) (effects (font (size 1.27 1.27)) (justify right)))
  (property "Footprint" "Package_SO:TSSOP-20_4.4x6.5mm_P0.65mm" (at 133.35 147.32 0) (effects (font (size 1.27 1.27)) (justify right) (hide yes)))
  (property "Datasheet" "https://www.st.com/resource/en/datasheet/stm32f030f4.pdf" (at 123.19 165.1 0) (effects (font (size 1.27 1.27)) (hide yes)))
  (property "Description" "STMicroelectronics Arm Cortex-M0 MCU, 16KB flash, 4KB RAM, 48 MHz, 2.4-3.6V, 15 GPIO, TSSOP20" (at 123.19 165.1 0) (effects (font (size 1.27 1.27)) (hide yes)))
  (pin "7")
  (pin "14")
  (pin "16")
  (pin "13")
  (pin "10")
  (pin "3")
  (pin "12")
  (pin "17")
  (pin "9")
  (pin "18")
  (pin "15")
  (pin "2")
  (pin "8")
  (pin "4")
  (pin "5")
  (pin "20")
  (pin "6")
  (pin "1")
  (pin "11")
  (pin "19"))
 (symbol
  (lib_id "power:Earth")
  (at 123.19 187.96 90)
  (unit 1)
  (exclude_from_sim no)
  (in_bom yes)
  (on_board yes)
  (dnp no)
  (fields_autoplaced yes)
  (property "Reference" "#PWR03" (at 129.54 187.96 0) (effects (font (size 1.27 1.27)) (hide yes)))
  (property "Value" "GND challenger" (at 127 187.9599 90) (effects (font (size 1.27 1.27)) (justify right)))
  (property "Footprint" "" (at 123.19 187.96 0) (effects (font (size 1.27 1.27)) (hide yes)))
  (property "Datasheet" "~" (at 123.19 187.96 0) (effects (font (size 1.27 1.27)) (hide yes)))
  (property "Description" "Power symbol creates a global label with name \"Earth\"" (at 123.19 187.96 0) (effects (font (size 1.27 1.27)) (hide yes)))
  (pin "1"))
 (sheet_instances
  (path ""
   (page "1")))
 (embedded_fonts no))
